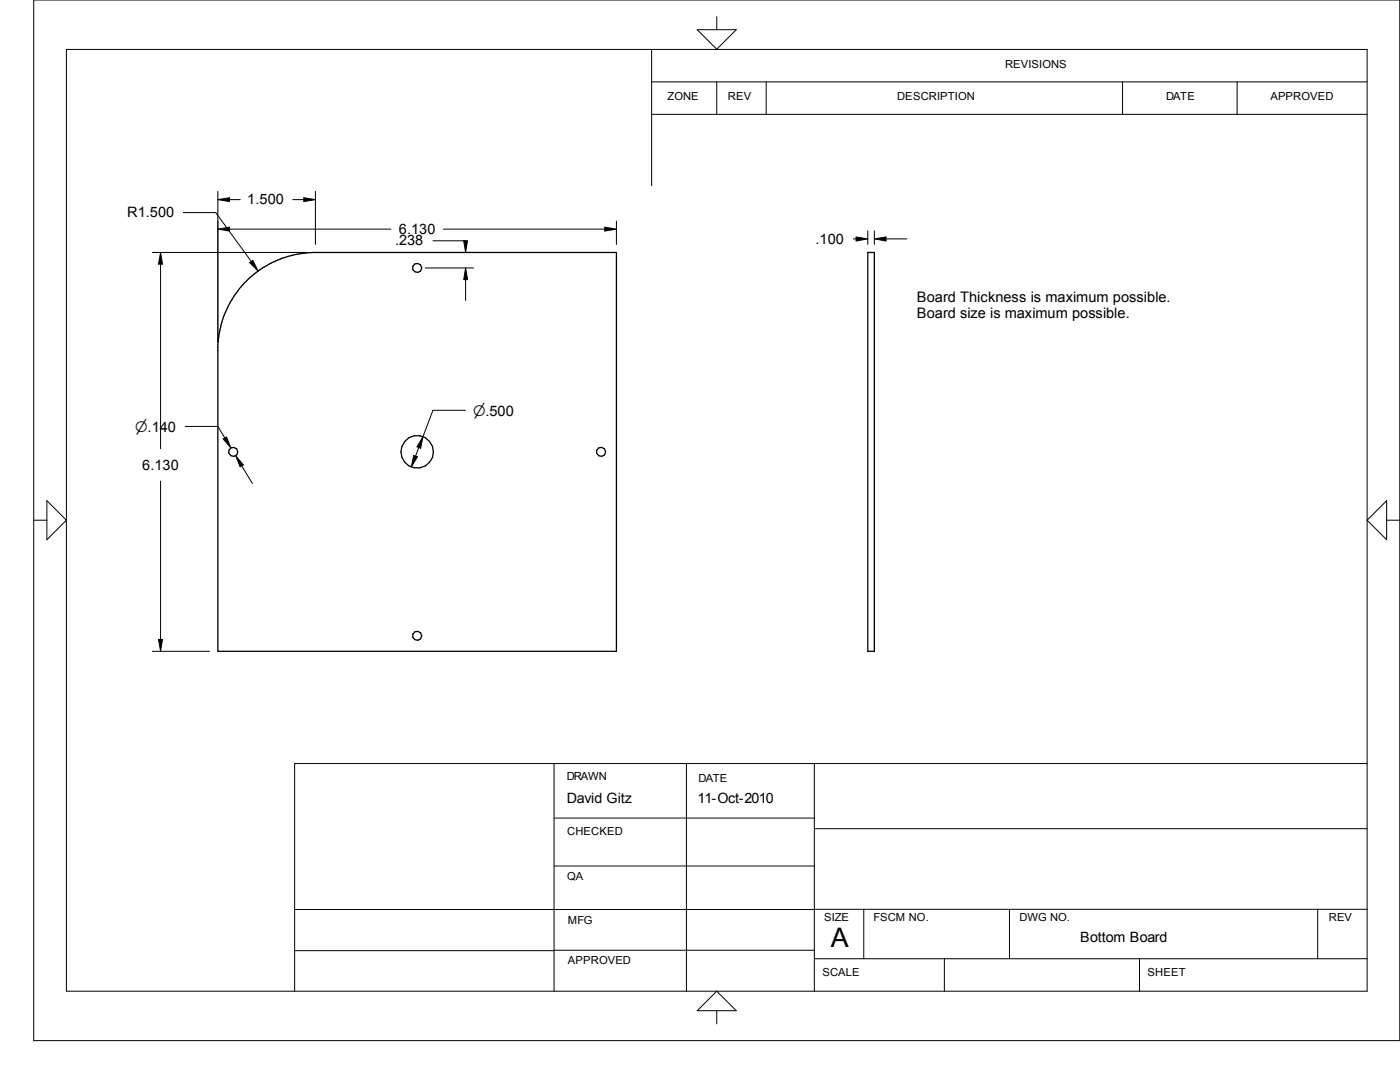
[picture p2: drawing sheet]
<svg xmlns="http://www.w3.org/2000/svg" width="279mm" height="216mm" viewBox="0 0 279 216" stroke-linecap="round" stroke-linejoin="round" font-family="sans-serif">
<g fill="none" stroke="#000" stroke-width=".25">
<path d="M48.8 56.4a19.6 19.6 0 0 1 13.6-6h60.6v79.6h-79.5v-61.2l.2-2 .4-2 .6-1.9 .9-1.9a18.9 18.9 0 0 1 3.2-4.6zM173.2 50.4h1.3v79.6h-1.3z"/>
<circle cx="83.2" cy="53.5" r=".92"/>
<circle cx="46.5" cy="90.2" r=".92"/>
<circle cx="83.3" cy="90.2" r="3.2"/>
<circle cx="119.9" cy="90.2" r=".92"/>
<circle cx="83.2" cy="126.9" r=".92"/>
</g>
<g fill="none" stroke="#000" stroke-width=".2">
<path d="M6.7 0h272.7v207.6h-272.7zM13.3 9.9h259.5v187.9h-259.5zM130 16.3h142.8M130 9.9v27.1M139.1 5.9h7.8l-3.9 3.9zM143 3.3v2.6M143 16.3v6.5M152.9 16.3v6.5M224 16.3v6.5M246.9 16.3v6.5M43.5 38.2v30M43.5 39.8l2.3-.3v.7z"/>
<path d="M45.8 39.8h2.2M58.4 39.8h2.2M60.6 39.5l2.3 .3-2.3 .4zM62.9 38.2v10.6M130 22.8h142.8M30.4 50.4h30.9M32 50.4l.4 2.3h-.8zM32 52.7v36.8M36.6 42.4h6.5l7.1 9.8M43.5 45.7l2.3-.4v.8zM45.8 45.7h32.2M49.8 52.4l.7-.4 1 2.1z"/>
<path d="M64.6 50.4h29.9M84.9 53.5h9.6M86.4 48h6.9l-.4 2.4-.4-2.4M88.5 45.7h32.2M92.9 53.5l.4 2.3h-.8zM92.9 55.8v4.1M120.7 45.3l2.3 .4-2.3 .4zM123 44.1v4.7M170.3 47.7h.6M170.9 47.3l2.3 .4-2.3 .4zM173.2 46.1v2.7M174.5 46.1v2.7"/>
<path d="M174.5 47.7l2.3-.4v.8zM176.8 47.7h4.2M9.4 99.9l3.9 3.9-3.9 3.9zM32 96v31.6M37 85.1h6.5l1.4 2.3M44.5 87.6l.7-.4 .9 2.2zM47 90.9l1.6 1.9-.7 .3zM48.2 92.9l2.2 3.6M82.5 90.9l.8 .2-1.2 2.1zM83.6 89.3l-.7 1.7M84.4 87.1l-.5 2.4-.7-.3zM92.9 81.9h-6.5l-2 5.2"/>
<path d="M276.7 99.9v7.8l-3.9-3.9zM6.7 103.8h2.7M276.7 103.8h2.7M30.4 130h11.4M31.6 127.6h.8l-.4 2.4zM110.6 152.4v45.4M137 152.4v45.4M162.5 152.4v45.4M272.8 152.4h-214v45.4M110.6 172.8h51.9M110.6 163.2h51.9M162.5 165.4h110.3"/>
<path d="M58.8 189.7h51.8M110.6 189.6h51.9M162.5 191.3h110.3M172.4 181.4v9.9M188.5 191.3v6.5M201.5 181.4v9.9M227.4 191.3v6.5M263 181.4v9.9M272.8 181.4l-214 .1M139.1 201.7l3.9-3.9 3.9 3.9zM143 201.7v2.6"/>
</g>
<g fill="#000">
<path d="M43.5 39.5h2.3v.7h-2.3zM60.6 39.5h2.3v.7h-2.3zM31.7 50.4h.7v2.3h-.7zM43.5 45.4h2.3v.7h-2.3zM49.8 52h1.7v2.1h-1.7zM92.5 48h.8v2.4h-.8zM92.6 53.5h.7v2.3h-.7zM120.7 45.4h2.3v.7h-2.3zM170.9 47.3h2.3v.8h-2.3zM174.5 47.3h2.3v.8h-2.3zM44.5 87.2h1.6v2.1h-1.6zM47.1 91h1.5v2.1h-1.5z"/>
<path d="M82.1 90.9h1.2v2.2h-1.2zM83.2 87.2h1.2v2.3h-1.2zM31.6 127.6h.8v2.4h-.8z"/>
</g>
<text font-size="5.4" x="165.8" y="189">A</text>
<g font-size="2.9">
<text x="49.4" y="40.8">1.500</text>
<text x="25.4" y="43.3">R1.500</text>
<text x="79.6" y="46.7">6.130</text>
<text x="78.9" y="49">.238</text>
<text x="162.8" y="48.6">.100</text>
<text x="183" y="60.3">Board Thickness is maximum possible.</text>
<text x="183" y="63.5">Board size is maximum possible.</text>
<text x="94.4" y="82.9">n.500</text>
<text x="27" y="86.1">n.140</text>
<text x="28.4" y="93.7">6.130</text>
</g>
<g font-size="2.8">
<text x="113.1" y="160.3">David Gitz</text>
<text x="139.2" y="160.2">11-Oct-2010</text>
<text x="215.6" y="187.9">Bottom Board</text>
</g>
<g font-size="2.2">
<text x="200.6" y="13.6">REVISIONS</text>
<text x="133.2" y="19.9">ZONE</text>
<text x="145.3" y="19.9">REV</text>
<text x="179.1" y="19.9">DESCRIPTION</text>
<text x="232.7" y="19.9">DATE</text>
<text x="253.5" y="19.9">APPROVED</text>
<text x="113.1" y="155.7">DRAWN</text>
<text x="139.4" y="156">DATE</text>
<text x="113.2" y="166.6">CHECKED</text>
<text x="113.2" y="175.7">QA</text>
<text x="113.3" y="184.4">MFG</text>
<text x="164.5" y="183.8">SIZE</text>
<text x="174.3" y="183.8">FSCM NO.</text>
<text x="203.5" y="183.8">DWG NO.</text>
<text x="265.2" y="183.8">REV</text>
<text x="113.3" y="192.4">APPROVED</text>
<text x="164.1" y="194.8">SCALE</text>
<text x="229" y="194.8">SHEET</text>
</g>
</svg>
